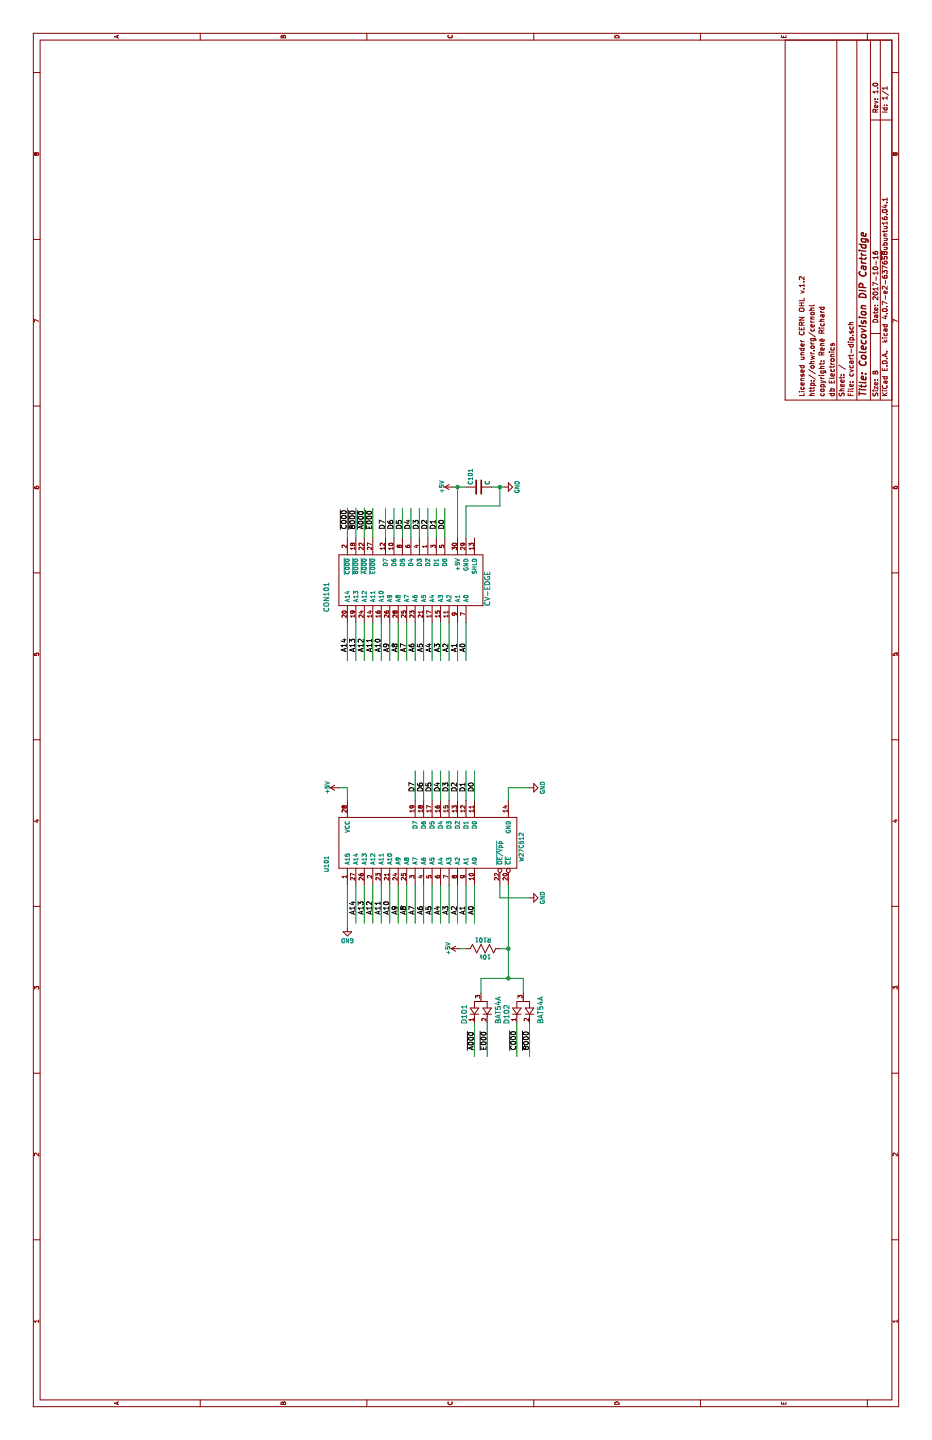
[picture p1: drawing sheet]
EESchema Schematic File Version 2
LIBS:db-sem
LIBS:db-memory
LIBS:db-diodes
LIBS:db-passives
LIBS:db-transistors
LIBS:db-vgparts
LIBS:power
LIBS:device
LIBS:transistors
LIBS:conn
LIBS:linear
LIBS:regul
LIBS:74xx
LIBS:cmos4000
LIBS:adc-dac
LIBS:memory
LIBS:xilinx
LIBS:microcontrollers
LIBS:dsp
LIBS:microchip
LIBS:analog_switches
LIBS:motorola
LIBS:texas
LIBS:intel
LIBS:audio
LIBS:interface
LIBS:digital-audio
LIBS:philips
LIBS:display
LIBS:cypress
LIBS:siliconi
LIBS:opto
LIBS:atmel
LIBS:contrib
LIBS:valves
LIBS:cvcart-dip-cache
EELAYER 25 0
EELAYER END
$Descr B 17000 11000
encoding utf-8
Sheet 1 1
Title "Colecovision DIP Cartridge"
Date "2017-10-16"
Rev "1.0"
Comp "db Electronics"
Comment1 "copyright: René Richard"
Comment2 "http://ohwr.org/cernohl"
Comment3 "Licensed under CERN OHL v.1.2"
Comment4 ""
$EndDescr
$Comp
L R R101
U 1 1
P 5800 5700
F 0 "R101" V 5900 5700 50  0000 C CNN
F 1 "10k" V 5700 5675 50  0000 C CNN
F 2 "db-smt:0603" V 5730 5700 30  0001 C CNN
F 3 "" H 5800 5700 30  0000 C CNN
	1    5800 5700
	1    0    0    -1  
$EndComp
$Comp
L W27C512 U101
U 1 1
P 6750 4000
F 0 "U101" H 6800 4150 50  0000 C CNN
F 1 "W27C512" H 7000 1850 50  0000 C CNN
F 2 "db-dipics:DIP-28-600MIL" H 7350 4050 60  0001 C CNN
F 3 "" H 7150 3350 60  0000 C CNN
	1    6750 4000
	1    0    0    -1  
$EndComp
$Comp
L CV-EDGE CON101
U 1 1
P 9850 4000
F 0 "CON101" H 9950 4150 60  0000 C CNN
F 1 "CV-EDGE" H 10050 2250 60  0000 C CNN
F 2 "db-vgparts:CV-EDGE" H 10300 4050 60  0001 C CNN
F 3 "" H 9950 4050 60  0000 C CNN
	1    9850 4000
	1    0    0    -1  
$EndComp
$Comp
L +5V #PWR01
U 1 1
P 7700 4000
F 0 "#PWR01" H 7700 3850 50  0001 C CNN
F 1 "+5V" H 7700 4140 50  0000 C CNN
F 2 "" H 7700 4000 50  0000 C CNN
F 3 "" H 7700 4000 50  0000 C CNN
	1    7700 4000
	1    0    0    -1  
$EndComp
$Comp
L GND #PWR02
U 1 1
P 7700 6250
F 0 "#PWR02" H 7700 6000 50  0001 C CNN
F 1 "GND" H 7700 6100 50  0000 C CNN
F 2 "" H 7700 6250 50  0000 C CNN
F 3 "" H 7700 6250 50  0000 C CNN
	1    7700 6250
	1    0    0    -1  
$EndComp
$Comp
L +5V #PWR03
U 1 1
P 11250 5350
F 0 "#PWR03" H 11250 5200 50  0001 C CNN
F 1 "+5V" H 11250 5490 50  0000 C CNN
F 2 "" H 11250 5350 50  0000 C CNN
F 3 "" H 11250 5350 50  0000 C CNN
	1    11250 5350
	1    0    0    -1  
$EndComp
$Comp
L GND #PWR04
U 1 1
P 11250 5950
F 0 "#PWR04" H 11250 5700 50  0001 C CNN
F 1 "GND" H 11250 5800 50  0000 C CNN
F 2 "" H 11250 5950 50  0000 C CNN
F 3 "" H 11250 5950 50  0000 C CNN
	1    11250 5950
	1    0    0    -1  
$EndComp
Text Label 10750 4550 0    60   ~ 0
D7
Text Label 10750 4650 0    60   ~ 0
D6
Text Label 10750 4750 0    60   ~ 0
D5
Text Label 10750 4850 0    60   ~ 0
D4
Text Label 10750 4950 0    60   ~ 0
D3
Text Label 10750 5050 0    60   ~ 0
D2
Text Label 10750 5150 0    60   ~ 0
D1
Text Label 10750 5250 0    60   ~ 0
D0
$Comp
L GND #PWR05
U 1 1
P 6400 6250
F 0 "#PWR05" H 6400 6000 50  0001 C CNN
F 1 "GND" H 6400 6100 50  0000 C CNN
F 2 "" H 6400 6250 50  0000 C CNN
F 3 "" H 6400 6250 50  0000 C CNN
	1    6400 6250
	1    0    0    -1  
$EndComp
$Comp
L GND #PWR06
U 1 1
P 6050 4100
F 0 "#PWR06" H 6050 3850 50  0001 C CNN
F 1 "GND" H 6050 3950 50  0000 C CNN
F 2 "" H 6050 4100 50  0000 C CNN
F 3 "" H 6050 4100 50  0000 C CNN
	1    6050 4100
	0    1    1    0   
$EndComp
Text Label 7650 4900 0    60   ~ 0
D7
Text Label 7650 5000 0    60   ~ 0
D6
Text Label 7650 5100 0    60   ~ 0
D5
Text Label 7650 5200 0    60   ~ 0
D4
Text Label 7650 5300 0    60   ~ 0
D3
Text Label 7650 5400 0    60   ~ 0
D2
Text Label 7650 5500 0    60   ~ 0
D1
Text Label 7650 5600 0    60   ~ 0
D0
Text Label 6200 4200 0    60   ~ 0
A14
Text Label 6200 4300 0    60   ~ 0
A13
Text Label 6200 4400 0    60   ~ 0
A12
Text Label 6200 4500 0    60   ~ 0
A11
Text Label 6200 4600 0    60   ~ 0
A10
Text Label 6200 4700 0    60   ~ 0
A9
Text Label 6200 4800 0    60   ~ 0
A8
Text Label 6200 4900 0    60   ~ 0
A7
Text Label 6200 5000 0    60   ~ 0
A6
Text Label 6200 5100 0    60   ~ 0
A5
Text Label 6200 5200 0    60   ~ 0
A4
Text Label 6200 5300 0    60   ~ 0
A3
Text Label 6200 5400 0    60   ~ 0
A2
Text Label 6200 5500 0    60   ~ 0
A1
Text Label 6200 5600 0    60   ~ 0
A0
Text Label 9300 4100 0    60   ~ 0
A14
Text Label 9300 4200 0    60   ~ 0
A13
Text Label 9300 4300 0    60   ~ 0
A12
Text Label 9300 4400 0    60   ~ 0
A11
Text Label 9300 4500 0    60   ~ 0
A10
Text Label 9300 4600 0    60   ~ 0
A9
Text Label 9300 4700 0    60   ~ 0
A8
Text Label 9300 4800 0    60   ~ 0
A7
Text Label 9300 4900 0    60   ~ 0
A6
Text Label 9300 5000 0    60   ~ 0
A5
Text Label 9300 5100 0    60   ~ 0
A4
Text Label 9300 5200 0    60   ~ 0
A3
Text Label 9300 5300 0    60   ~ 0
A2
Text Label 9300 5400 0    60   ~ 0
A1
Text Label 9300 5500 0    60   ~ 0
A0
Text Label 10750 4100 0    60   ~ 0
~C000
Text Label 10750 4200 0    60   ~ 0
~8000
Text Label 10750 4300 0    60   ~ 0
~A000
Text Label 10750 4400 0    60   ~ 0
~E000
$Comp
L BAT54A D101
U 1 1
P 5000 5600
F 0 "D101" H 5025 5725 60  0000 C CNN
F 1 "BAT54A" H 5075 5325 60  0000 C CNN
F 2 "db-smt:SOT23" H 5000 5600 60  0001 C CNN
F 3 "" H 5000 5600 60  0000 C CNN
	1    5000 5600
	1    0    0    -1  
$EndComp
$Comp
L BAT54A D102
U 1 1
P 5000 6100
F 0 "D102" H 5025 6225 60  0000 C CNN
F 1 "BAT54A" H 5075 5825 60  0000 C CNN
F 2 "db-smt:SOT23" H 5000 6100 60  0001 C CNN
F 3 "" H 5000 6100 60  0000 C CNN
	1    5000 6100
	1    0    0    -1  
$EndComp
Wire Wire Line
	10650 4100 11000 4100
Wire Wire Line
	10650 4200 11000 4200
Wire Wire Line
	10650 4300 11000 4300
Wire Wire Line
	10650 4400 11000 4400
Wire Wire Line
	10650 4550 11000 4550
Wire Wire Line
	10650 4650 11000 4650
Wire Wire Line
	10650 4750 11000 4750
Wire Wire Line
	10650 4850 11000 4850
Wire Wire Line
	10650 5050 11000 5050
Wire Wire Line
	10650 4950 11000 4950
Wire Wire Line
	10650 5150 11000 5150
Wire Wire Line
	10650 5250 11000 5250
Wire Wire Line
	6400 5900 6400 6250
Wire Wire Line
	6050 4100 6550 4100
Wire Wire Line
	6550 4200 6100 4200
Wire Wire Line
	6550 4300 6100 4300
Wire Wire Line
	6550 4400 6100 4400
Wire Wire Line
	6550 4500 6100 4500
Wire Wire Line
	6550 4600 6100 4600
Wire Wire Line
	6550 4700 6100 4700
Wire Wire Line
	6550 4800 6100 4800
Wire Wire Line
	6550 4900 6100 4900
Wire Wire Line
	6550 5000 6100 5000
Wire Wire Line
	6550 5100 6100 5100
Wire Wire Line
	6550 5200 6100 5200
Wire Wire Line
	6550 5300 6100 5300
Wire Wire Line
	6100 5400 6550 5400
Wire Wire Line
	6550 5500 6100 5500
Wire Wire Line
	6550 5600 6100 5600
Wire Wire Line
	7550 4900 7900 4900
Wire Wire Line
	7550 5000 7900 5000
Wire Wire Line
	7550 5100 7900 5100
Wire Wire Line
	7550 5200 7900 5200
Wire Wire Line
	7550 5400 7900 5400
Wire Wire Line
	7550 5300 7900 5300
Wire Wire Line
	7550 5500 7900 5500
Wire Wire Line
	7550 5600 7900 5600
Wire Wire Line
	9650 4100 9200 4100
Wire Wire Line
	9650 4200 9200 4200
Wire Wire Line
	9650 4300 9200 4300
Wire Wire Line
	9650 4400 9200 4400
Wire Wire Line
	9650 4500 9200 4500
Wire Wire Line
	9650 4600 9200 4600
Wire Wire Line
	9650 4700 9200 4700
Wire Wire Line
	9650 4800 9200 4800
Wire Wire Line
	9650 4900 9200 4900
Wire Wire Line
	9650 5000 9200 5000
Wire Wire Line
	9650 5100 9200 5100
Wire Wire Line
	9650 5200 9200 5200
Wire Wire Line
	9200 5300 9650 5300
Wire Wire Line
	9650 5400 9200 5400
Wire Wire Line
	9650 5500 9200 5500
Wire Wire Line
	6550 5900 6400 5900
Wire Wire Line
	5450 6000 6550 6000
Wire Wire Line
	5800 6000 5800 5900
Wire Wire Line
	7550 6000 7700 6000
Wire Wire Line
	7700 6000 7700 6250
Wire Wire Line
	7700 4000 7700 4100
Wire Wire Line
	7700 4100 7550 4100
Wire Wire Line
	10650 5400 11250 5400
Wire Wire Line
	5450 5675 5450 6175
Wire Wire Line
	5450 6175 5275 6175
Connection ~ 5800 6000
Wire Wire Line
	5275 5675 5450 5675
Connection ~ 5450 6000
Wire Wire Line
	4925 5600 4525 5600
Wire Wire Line
	4925 5750 4525 5750
Wire Wire Line
	4525 6100 4925 6100
Wire Wire Line
	4925 6250 4525 6250
Text Label 4600 5600 0    60   ~ 0
~A000
Text Label 4600 5750 0    60   ~ 0
~E000
Text Label 4600 6100 0    60   ~ 0
~C000
Text Label 4600 6250 0    60   ~ 0
~8000
$Comp
L +5V #PWR07
U 1 1
P 5800 5425
F 0 "#PWR07" H 5800 5275 50  0001 C CNN
F 1 "+5V" H 5800 5565 50  0000 C CNN
F 2 "" H 5800 5425 50  0000 C CNN
F 3 "" H 5800 5425 50  0000 C CNN
	1    5800 5425
	1    0    0    -1  
$EndComp
Wire Wire Line
	5800 5425 5800 5500
$Comp
L C C101
U 1 1
P 11250 5650
F 0 "C101" H 11275 5750 50  0000 L CNN
F 1 "C" H 11275 5550 50  0000 L CNN
F 2 "db-smt:0603" H 11288 5500 30  0001 C CNN
F 3 "" H 11250 5650 60  0000 C CNN
	1    11250 5650
	1    0    0    -1  
$EndComp
Wire Wire Line
	11250 5350 11250 5500
Connection ~ 11250 5400
Wire Wire Line
	11250 5800 11250 5950
Wire Wire Line
	10650 5500 11025 5500
Wire Wire Line
	11025 5500 11025 5900
Wire Wire Line
	11025 5900 11250 5900
Connection ~ 11250 5900
$EndSCHEMATC
